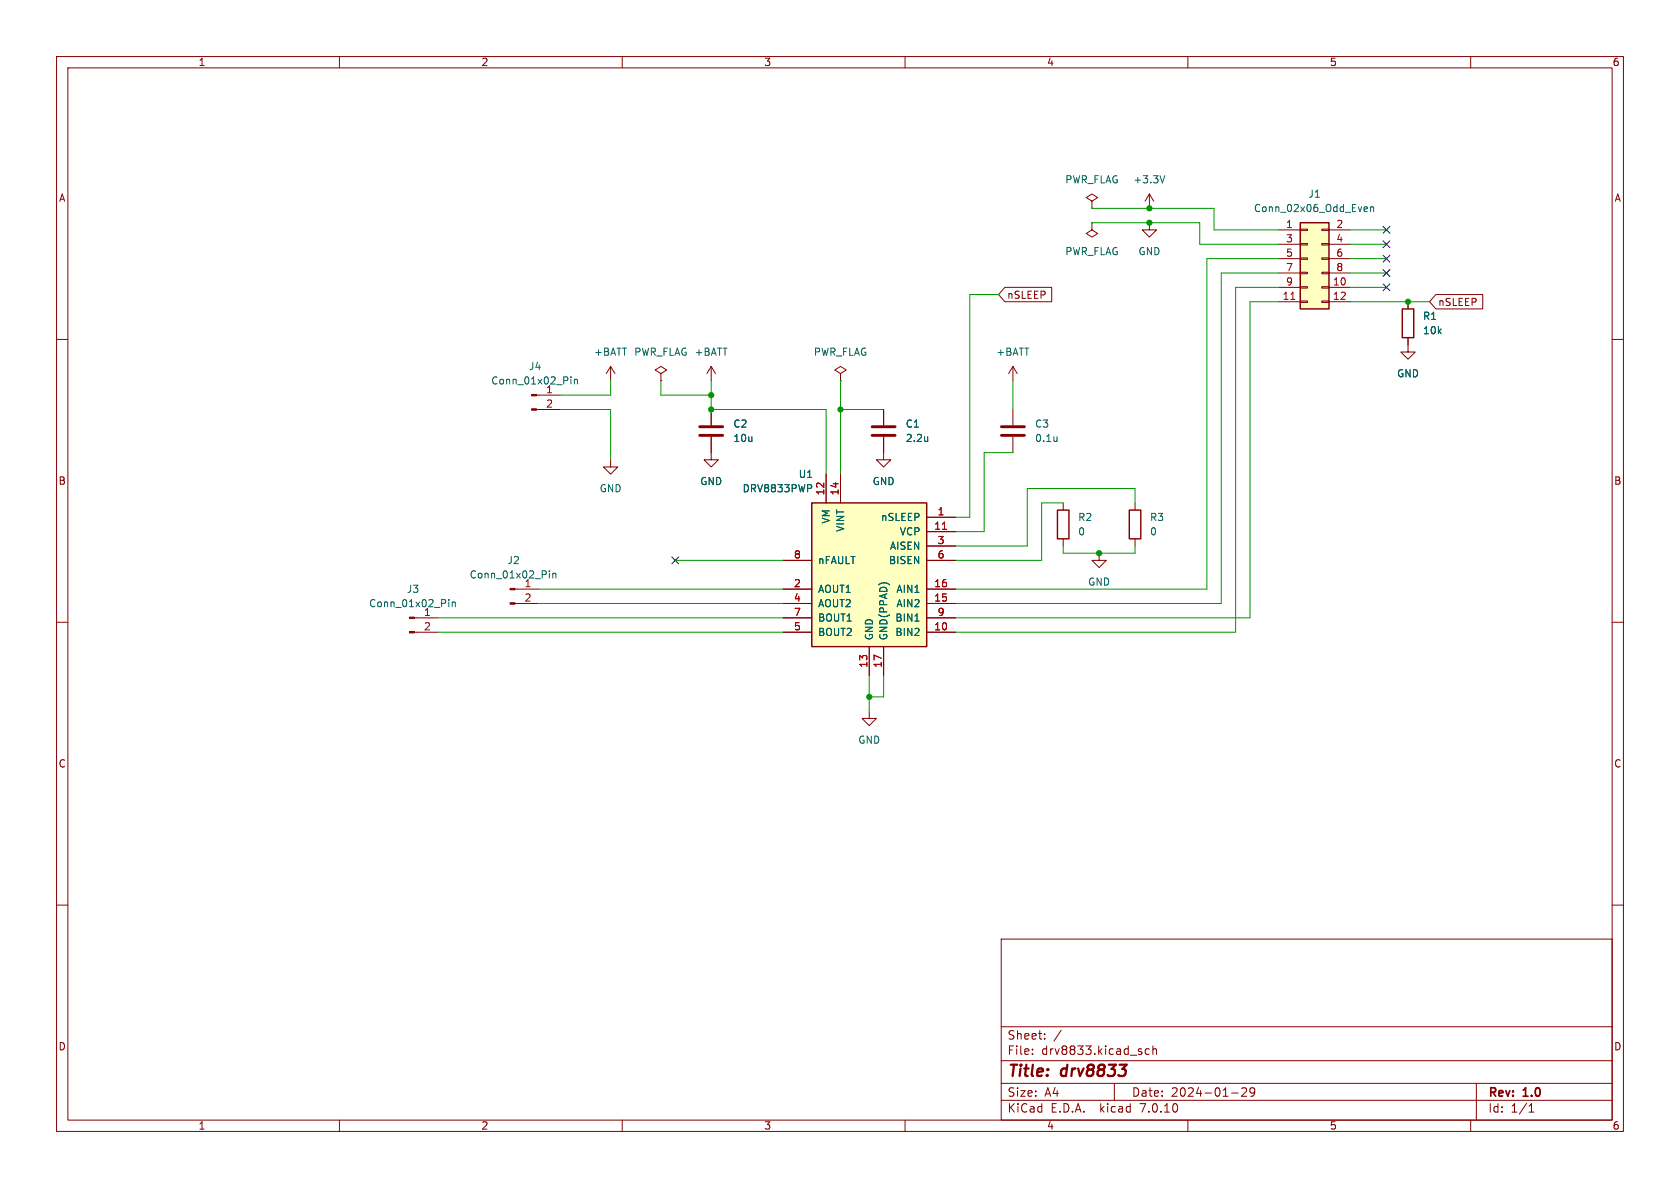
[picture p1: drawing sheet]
<svg xmlns="http://www.w3.org/2000/svg" width="297mm" height="210mm" viewBox="0 0 297 210" stroke-linecap="round" stroke-linejoin="round" font-family="sans-serif">
<g fill="none" stroke="#840000" stroke-width=".18">
<path d="M10 10h277v190h-277zM12 12h273v186h-273zM60 10v2M110 10v2M160 10v2M210 10v2M260 10v2M193 35.6l1.1-.7-1.1-.6-1 .6 1 .7v1.2M193 36.8h.1M193 39.4v1.2l1.1 .7-1.1 .6-1-.6 1-.7M193 39.4h.1M203.2 39.4v1.2h1.3l-1.3 1.3-1.3-1.3h1.3"/>
<path d="M203.2 34.3l-.8 1.3M203.2 34.3v2.5M203.2 34.3l.8 1.3M10 60h2M177.6 50.8h8.3v2.5h-8.3l-1.1-1.2zM226.1 40.6h3.8M226.1 50.8h3.8M226.1 53.3h3.8M226.1 43.2h3.8M226.1 45.7h3.8M226.1 48.3h3.8M229.9 53.2h1.2v.3h-1.2z"/>
<path d="M229.9 50.7h1.2v.2h-1.2zM229.9 48.1h1.2v.3h-1.2zM229.9 45.6h1.2v.2h-1.2zM229.9 43.1h1.2v.2h-1.2zM229.9 40.5h1.2v.3h-1.2zM233.7 53.2h1.2v.3h-1.2zM233.7 50.7h1.2v.2h-1.2zM233.7 48.1h1.2v.3h-1.2zM233.7 45.6h1.2v.2h-1.2zM233.7 43.1h1.2v.2h-1.2zM233.7 40.5h1.2v.3h-1.2zM234.9 40.6h3.9"/>
<path d="M234.9 50.8h3.9M234.9 53.3h3.9M234.9 43.2h3.9M234.9 45.7h3.9M234.9 48.3h3.9M248.9 59.7v2.5h1.3l-1.3 1.3-1.3-1.3h1.3M248.9 53.3v1.3M253.8 52.1h8.3v2.5h-8.3l-1.1-1.3zM285 60h2M94.8 72.4h4.3M94.8 69.9h4.3M107.9 64.8l-.7 1.2"/>
<path d="M107.9 64.8v2.5M107.9 64.8l.8 1.2M116.8 66l1.1-.6-1.1-.6-1 .6 1 .6v1.3M116.8 67.3h.1M125.7 77.2v4.1h1.3l-1.3 1.3-1.2-1.3h1.2M125.7 64.8v2.5M125.7 72.4v2.8M125.7 64.8l-.7 1.2M125.7 64.8l.8 1.2M148.6 66l1-.6-1-.6-1 .6 1 .6v1.3M148.6 67.3h.1M156.2 77.2v4.1h1.3l-1.3 1.3-1.3-1.3h1.3"/>
<path d="M156.2 72.4v2.8M179.1 64.8v2.5M179.1 72.4v2.8M179.1 77.2v2.8M179.1 64.8l-.8 1.2M179.1 64.8l.7 1.2M107.9 81.3v1.3h1.3l-1.3 1.2-1.2-1.2h1.2M138.4 99.1h5.1M146 83.8v5.1M148.6 83.8v5.1M163.8 91.4h5.1M163.8 94h5.1"/>
<path d="M163.8 96.5h5.1M163.8 99.1h5.1M188 88.9v1.3M188 95.3v1.2M194.3 97.8v1.3h1.3l-1.3 1.2-1.3-1.2h1.3M200.7 88.9v1.3M200.7 95.3v1.2M10 110h2M73.3 111.8h4.2M73.3 109.2h4.2M91 106.7h4.2M91 104.1h4.2"/>
<path d="M138.4 111.8h5.1M138.4 109.2h5.1M138.4 106.7h5.1M138.4 104.1h5.1M153.7 114.3v5.1M156.2 114.3v5.1M163.8 111.8h5.1M163.8 109.2h5.1M163.8 106.7h5.1M163.8 104.1h5.1M285 110h2M153.7 125.7v1.3h1.2l-1.2 1.3-1.3-1.3h1.3"/>
<path d="M10 160h2M285 160h2M177 166h108v32h-108zM60 198v2M110 198v2M160 198v2M177 194.5h108M177 191.5h108M177 187.5h108M177 181.5h108M182.5 186.3v.1M182.5 185.5v.1"/>
<path d="M184.7 183.6v.1M184.7 182.8v.1M187.6 182.1l-1.3 2M197 191.5v3M203.2 185.5l-.5-.1-.2 .3v.4l.1 .2h.6M203.8 185.5l.2-.1 .4 .1 .1 .9M203.8 184.9v1.5M210 198v2M217.7 193.2h1.2M219.5 192.4l.6-.1 .2 .1 .1 .3-.9 1.1h.9M221.8 192.9l-.3 .3h-.3l-.2-.3 .1-.5 .4-.1 .2 .1a.99 .99 0 0 1-.3 1.4h-.3M260 198v2"/>
<path d="M261 191.5v6.5M270.3 196.6h.9M270.3 195.5l.4-.4v1.5"/>
</g>
<path d="M123.7 77h4.1M123.7 75.4h4.1M154.2 77h4M154.2 75.4h4M177 77h4.1M177 75.4h4.1" fill="none" stroke="#840000" stroke-width=".51"/>
<g fill="none" stroke="#006464" stroke-width=".18">
<path d="M205.9 31.1l-.4 1.2M241.3 36.6h.4l.1 .3-.7 .1M241.7 37.3l-.4 .1M242.3 36.7l.2-.1h.3v.8M242.3 36.6v.8M100.9 66.6v.1M100.9 67v.9M101.5 67v.9M101.5 67.2l.2-.2 .3 .1 .1 .8M164 77.2v.8M164 77.9l-.1 .1M186.9 77.2v.8"/>
<path d="M186.9 77.9l-.1 .1M143.4 85.7l.1 .2-.1 .4M79.3 106v.1M79.3 106.4v.9M79.9 106.4v.9M79.9 106.5l.2-.1 .3 .1 .1 .8M97.1 100.9v.1M97.1 101.3v.9M97.7 101.3v.9M97.7 101.5l.2-.2 .3 .1 .1 .8M161.7 109.8h.8"/>
</g>
<g fill="#840000" stroke="#840000" stroke-width=".18">
<path d="M72.4 111.6h.9v.3h-.9z"/>
<path d="M72.4 109.1h.9v.2h-.9z"/>
<path d="M90.2 106.6h.8v.2h-.8z"/>
<path d="M90.2 104h.8v.3h-.8z"/>
<path d="M94 72.3h.8v.2h-.8z"/>
<path d="M94 69.7h.8v.3h-.8z"/>
</g>
<g fill="#ffffc2" stroke="#ffffc2" stroke-width=".18">
<path d="M143.5 88.9h20.3v25.4h-20.3z"/>
<path d="M229.9 39.4h5v15.2h-5z"/>
</g>
<path d="M229.9 39.4h5v15.2h-5zM247.9 54.6h2v5.1h-2zM143.5 88.9h20.3v25.4h-20.3zM186.9 90.2h2.1v5.1h-2.1zM199.6 90.2h2.1v5.1h-2.1z" fill="none" stroke="#840000" stroke-width=".25"/>
<path d="M228.2 52.9h.7M166.6 93.6h.7" fill="none" stroke="#a90000" stroke-width=".18"/>
<g fill="none" stroke="#009600" stroke-width=".18">
<path d="M193 39.4h19.1v3.8h14M193 36.8h21.6v3.8h11.5M176.5 52.1h-5.1v39.3h-2.5M226.1 48.3h-10.2v58.4h-47M226.1 45.7h-12.7v58.4h-44.5M226.1 50.8h-7.7v61h-49.5M226.1 53.3h-5.1v55.9h-52.1M238.8 48.3h6.3M238.8 40.6h6.3M238.8 45.7h6.3M238.8 50.8h6.3M238.8 43.2h6.3"/>
<path d="M238.8 53.3h13.9M99.1 72.4h8.8v8.9M107.9 67.3v2.6h-8.8M116.8 67.3v2.6h8.9M125.7 67.3v5.1h20.3v11.4M148.6 67.3v16.5M148.6 72.4h7.6M179.1 67.3v5.1M119.4 99.1h19M179.1 80h-5.1v14h-5.1M188 96.5v1.3h12.7v-1.3M188 88.9h-3.9v10.2h-15.2"/>
<path d="M200.7 88.9v-2.5h-19.1v10.1h-12.7M77.5 111.8h60.9M77.5 109.2h60.9M95.2 106.7h43.2M95.2 104.1h43.2M153.7 119.4v6.3M156.2 119.4v3.8h-2.5"/>
</g>
<path d="M244.5 50.2l1.2 1.2M244.5 45.1l1.2 1.2M244.5 42.6l1.2 1.2M244.5 47.7l1.2 1.2M244.5 40l1.2 1.2M245.7 50.2l-1.2 1.2M245.7 45.1l-1.2 1.2M245.7 42.6l-1.2 1.2M245.7 47.7l-1.2 1.2M245.7 40l-1.2 1.2M118.8 98.5l1.2 1.2M120 98.5l-1.2 1.2" fill="none" stroke="#000084" stroke-width=".18"/>
<g fill="#009600" stroke="#009600" stroke-width=".18">
<circle cx="148.6" cy="72.4" r=".46"/>
<circle cx="153.7" cy="123.2" r=".46"/>
<circle cx="125.7" cy="72.4" r=".46"/>
<circle cx="125.7" cy="69.9" r=".46"/>
<circle cx="203.2" cy="36.8" r=".46"/>
<circle cx="194.3" cy="97.8" r=".46"/>
<circle cx="203.2" cy="39.4" r=".46"/>
<circle cx="248.9" cy="53.3" r=".46"/>
</g>
<g font-size="2.8" fill="#840000">
<text x="178" y="190.9">Title:</text>
<text x="187.7" y="190.9">drv8833</text>
</g>
<g font-size="2.1" fill="#840000">
<text x="178" y="184">Sheet:</text>
<text x="178" y="186.7">File:</text>
<text x="184.1" y="186.7">drv8833.kicad_sch</text>
<text x="178" y="196.9">KiCad</text>
<text x="178" y="194.1">Size:</text>
<text x="184.7" y="194.1">A4</text>
<text x="185.7" y="196.9">E.D.A.</text>
<text x="194.6" y="196.9">kicad</text>
<text x="200" y="194.1">Date:</text>
<text x="201.8" y="196.9">7.0.10</text>
<text x="207" y="194.1">2024-01-29</text>
<text x="263" y="194.3">Rev:</text>
<text x="263" y="196.9">Id:</text>
<text x="267.1" y="196.9">1/1</text>
<text x="269.4" y="194.3">1.0</text>
</g>
<g font-size="1.8" fill="#840000">
<text x="35" y="11.9">1</text>
<text x="85" y="11.9">2</text>
<text x="135" y="11.9">3</text>
<text x="185" y="11.9">4</text>
<text x="235" y="11.9">5</text>
<text x="285" y="11.9">6</text>
<text x="10.3" y="35.9">A</text>
<text x="285.3" y="35.9">A</text>
<text x="178" y="53">nSLEEP</text>
<text x="254.2" y="54.3">nSLEEP</text>
<text x="10.3" y="85.9">B</text>
<text x="285.3" y="85.9">B</text>
<text x="10.3" y="135.9">C</text>
<text x="285.3" y="135.9">C</text>
<text x="10.3" y="185.9">D</text>
<text x="285.3" y="185.9">D</text>
<text x="35" y="199.9">1</text>
<text x="85" y="199.9">2</text>
<text x="135" y="199.9">3</text>
<text x="185" y="199.9">4</text>
<text x="235" y="199.9">5</text>
<text x="285" y="199.9">6</text>
</g>
<g font-size="1.8" fill="#006464">
<text x="188.2" y="32.6">PWR_FLAG</text>
<text x="200.3" y="32.6">+3.3V</text>
<text x="231.2" y="35.2">J1</text>
<text x="221.6" y="37.7">Conn_02x06_Odd_Even</text>
<text x="188.2" y="45.3">PWR_FLAG</text>
<text x="201.2" y="45.3">GND</text>
<text x="251.5" y="56.7">R1</text>
<text x="251.5" y="59.3">10k</text>
<text x="93.4" y="65.6">J4</text>
<text x="104.9" y="63.1">+BATT</text>
<text x="112" y="63.1">PWR_FLAG +BATT</text>
<text x="143.8" y="63.1">PWR_FLAG</text>
<text x="176" y="63.1">+BATT</text>
<text x="86.7" y="68.2">Conn_01x02_Pin</text>
<text x="96.4" y="69.6">1</text>
<text x="246.9" y="66.9">GND</text>
<text x="129.5" y="75.8">C2</text>
<text x="160" y="75.8">C1</text>
<text x="182.9" y="75.8">C3</text>
<text x="129.5" y="78.3">10u</text>
<text x="160" y="78.3">2.2u</text>
<text x="182.9" y="78.3">0.1u</text>
<text x="105.9" y="87.2">GND</text>
<text x="123.7" y="86">GND</text>
<text x="131.2" y="87.2">DRV8833PWP</text>
<text x="141.1" y="84.7">U1</text>
<text x="154.2" y="86">GND</text>
<text x="146.9" y="92.7" transform="rotate(-90 146.9 92.7)">VM</text>
<text x="149.5" y="94.1" transform="rotate(-90 149.5 94.1)">VINT</text>
<text x="155.7" y="92.3">nSLEEP</text>
<text x="159" y="94.8">VCP</text>
<text x="190.5" y="92.3">R2</text>
<text x="190.5" y="94.8">0</text>
<text x="203.2" y="92.3">R3</text>
<text x="203.2" y="94.8">0</text>
<text x="89.6" y="99.9">J2</text>
<text x="144.5" y="99.9">nFAULT</text>
<text x="157" y="99.9">BISEN</text>
<text x="157.2" y="97.4">AISEN</text>
<text x="65.2" y="107.5">Conn_01x02_Pin</text>
<text x="71.8" y="105">J3</text>
<text x="82.9" y="102.5">Conn_01x02_Pin</text>
<text x="92.6" y="103.9">1</text>
<text x="144.5" y="105">AOUT1</text>
<text x="144.5" y="107.5">AOUT2</text>
<text x="158.4" y="107.5">AIN2</text>
<text x="158.4" y="105">AIN1</text>
<text x="192.3" y="103.7">GND</text>
<text x="74.9" y="109">1</text>
<text x="144.5" y="112.6">BOUT2</text>
<text x="144.5" y="110.1">BOUT1</text>
<text x="154.5" y="113.3" transform="rotate(-90 154.5 113.3)">GND</text>
<text x="157.1" y="113.3" transform="rotate(-90 157.1 113.3)">GND(PPAD)</text>
<text x="158.2" y="112.6">BIN2</text>
<text x="158.2" y="110.1">BIN1</text>
<text x="151.6" y="131.7">GND</text>
</g>
<g font-size="1.8" fill="#a90000">
<text x="227.3" y="40.4">1</text>
<text x="236.1" y="40.4">2</text>
<text x="227.3" y="42.9">3</text>
<text x="227.3" y="45.5">5</text>
<text x="236.1" y="42.9">4</text>
<text x="236.1" y="45.5">6</text>
<text x="226.7" y="53.1">11</text>
<text x="227.3" y="48">7</text>
<text x="227.3" y="50.5">9</text>
<text x="235.5" y="50.5">10</text>
<text x="235.5" y="53.1">12</text>
<text x="236.1" y="48">8</text>
<text x="96.4" y="72.1">2</text>
<text x="145.8" y="87.7" transform="rotate(-90 145.8 87.7)">12</text>
<text x="148.3" y="87.7" transform="rotate(-90 148.3 87.7)">14</text>
<text x="165.1" y="93.7">11</text>
<text x="165.7" y="91.2">1</text>
<text x="140.3" y="98.8">8</text>
<text x="165.7" y="96.3">3</text>
<text x="165.7" y="98.8">6</text>
<text x="92.6" y="106.4">2</text>
<text x="140.3" y="103.9">2</text>
<text x="140.3" y="106.4">4</text>
<text x="165.1" y="106.4">15</text>
<text x="165.1" y="103.9">16</text>
<text x="74.9" y="111.5">2</text>
<text x="140.3" y="111.5">5</text>
<text x="140.3" y="109">7</text>
<text x="165.1" y="111.5">10</text>
<text x="165.7" y="109">9</text>
<text x="153.4" y="118.2" transform="rotate(-90 153.4 118.2)">13</text>
<text x="156" y="118.2" transform="rotate(-90 156 118.2)">17</text>
</g>
</svg>
